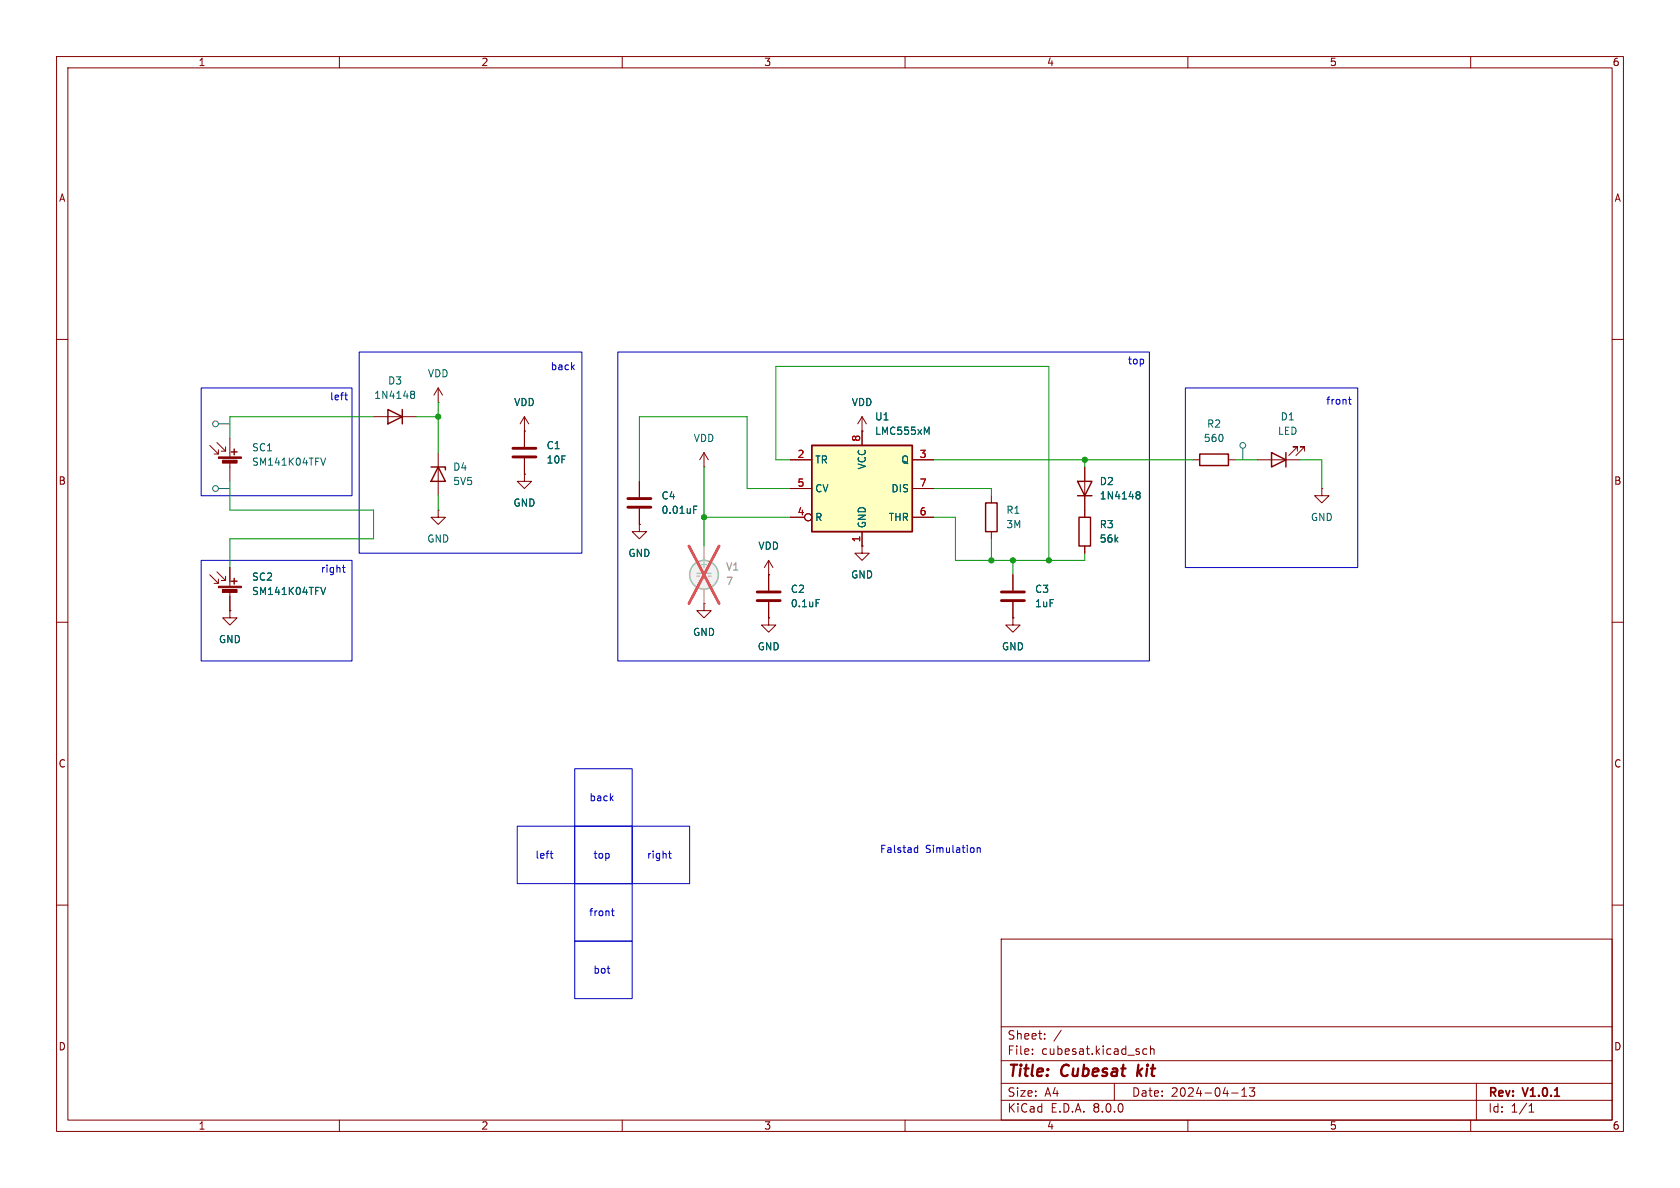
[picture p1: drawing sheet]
<svg xmlns="http://www.w3.org/2000/svg" width="297mm" height="210mm" viewBox="0 0 297 210" stroke-linecap="round" stroke-linejoin="round" font-family="sans-serif">
<g fill="none" stroke="#840000" stroke-width=".18">
<path d="M10 10h277v190h-277zM12 12h273v186h-273zM60 10v2M110 10v2M160 10v2M210 10v2M260 10v2M10 60h2M285 60h2M66 73.7h7.7M152.4 76.2h.1M152.4 73.7l-.8 1.2"/>
<path d="M152.4 73.7v2.5M152.4 73.7l.8 1.2M77.5 90.2v1.2h1.2l-1.2 1.3-1.3-1.3h1.3M77.5 90.2h.1M77.5 80v7.6M92.7 83.8v1.3h1.3l-1.3 1.3-1.3-1.3h1.3M92.7 83.8h.1M113 92.7v1.3h1.3l-1.3 1.3-1.2-1.3h1.2M113 92.7h.1M135.9 99.1l-.8 1.2M135.9 99.1v5.3M135.9 99.1l.8 1.2"/>
<path d="M152.4 96.5v1.3h1.3l-1.3 1.3-1.3-1.3h1.3M152.4 96.5h.1M10 110h2M37.1 101.6l1.5 1.5M38.4 101.1l1.5 1.5M38.6 102.4v.7h-.8M39.9 101.9v.7h-.8M40.6 108v1.2h1.3l-1.3 1.3-1.2-1.3h1.2M40.6 108h.1M40.6 100.3v3.3M40.6 104.6v3.4M135.9 101.6h.1"/>
<path d="M135.9 109.2v1.3h1.3l-1.3 1.3-1.3-1.3h1.3M135.9 109.2h.1M135.9 106.4v2.8M285 110h2M10 160h2M285 160h2M177 166h108v32h-108zM60 198v2M110 198v2M160 198v2M177 194.5h108M177 191.5h108"/>
<path d="M177 187.5h108M177 181.5h108M182.5 186.3v.1M182.5 185.5v.1M184.7 183.6v.1M184.7 182.8v.1M187.6 182.1l-1.3 2M197 191.5v3M202.7 185.5l-.4-.1-.3 .3v.4l.2 .2h.5M203.4 185.5l.2-.1 .4 .1v.9M203.4 184.9v1.5M210 198v2"/>
<path d="M217.7 193.2h1.2M219.5 193.8h.9M219.5 192.7l.5-.4v1.5M220.9 192.3h.9l-.5 .6 .4 .1v.7l-.2 .1h-.4l-.2-.1M260 198v2M261 191.5v6.5M270.3 196.6h.9M270.3 195.5l.4-.4v1.5"/>
</g>
<path d="M201.3 188.2l-.3 2M201.9 188.9l-.8 .7" fill="none" stroke="#840000" stroke-width=".4"/>
<path d="M133.9 106.2h4M133.9 104.6h4" fill="none" stroke="#840000" stroke-width=".51"/>
<path d="M72.7 69.6l.1 .1M72.7 69.2h.4l.1 .1 .1 .2-.2 .2M72.8 69.7h.3M72.8 69.7l-.1 .1M73.1 69.7l.2 .2-.1 .4-.1 .1h-.4M56.7 103.8l.4 1.3 .5-1.3M144.3 106h.6" fill="none" stroke="#006464" stroke-width=".18"/>
<g fill="#840000" stroke="#840000" stroke-width=".18">
<path d="M38.6 103.6h4.1v.3h-4.1z"/>
<path d="M39.3 104.2h2.6v.5h-2.6z"/>
</g>
<path d="M68.6 72.4l2.5 1.3-2.5 1.2zM71.1 72.4v2.5M76.2 82.6h2.5v.5M77.5 82.6l1.2 2.5h-2.5zM40.9 102.7h1M41.4 102.2v1.1" fill="none" stroke="#840000" stroke-width=".25"/>
<circle cx="124.5" cy="101.6" r="2.54" fill="#f0f0f0" stroke="#f0f0f0" stroke-width=".18"/>
<path d="M124.5 96.5v2.6M123.2 101.3h2.5M123.2 101.9h.5M124.2 101.9h.5M124.5 104.1v2.6M125.2 101.9h.5" fill="none" stroke="#a1a1a1" stroke-width=".18"/>
<circle cx="124.5" cy="101.6" r="2.54" fill="none" stroke="#a1a1a1" stroke-width=".25"/>
<path d="M121.8 96.5l5.3 10.2M127.1 96.5l-5.3 10.2" fill="none" stroke="#e65255" stroke-width=".46"/>
<path d="M143.5 78.7h17.8v15.3h-17.8z" fill="#ffffc2"/>
<path d="M40.9 79.9h1M41.4 79.4v1M143.5 78.7h17.8v15.3h-17.8zM174.2 88.9h2.1v5.1h-2.1zM190.5 85.1h2.5l-1.2 2.5zM190.5 87.6h2.5M190.8 91.4h2v5.1h-2zM212.1 80.3h5.1v2h-5.1zM224.8 80l2.5 1.3-2.5 1.3zM227.3 80v2.6" fill="none" stroke="#840000" stroke-width=".25"/>
<g fill="none" stroke="#840000" stroke-width=".18">
<path d="M37.1 78.7l1.5 1.6M38.4 78.2l1.5 1.6M38.6 79.5v.8h-.8M39.9 79v.8h-.8M40.6 77.5v3.3M77.5 71.1h.1M77.5 68.6l-.8 1.3M77.5 68.6v2.5M77.5 68.6l.7 1.3M92.7 76.2h.1M92.7 73.7v5.3M92.7 73.7l-.8 1.2"/>
<path d="M92.7 73.7l.8 1.2M152.4 76.2h.1M152.4 76.2v2.5M229.4 79.8v-.8h-.8h.8l-1.6 1.5M230.6 79.8v-.8h-.7h.7l-1.5 1.5M40.6 81.8v3.3M92.7 83.8h.1M92.7 81v2.8M113 92.7h.1M113 85.1v2.8M113 89.9v2.8M124.5 82.6h.1"/>
<path d="M124.5 80l-.8 1.3M124.5 80v2.6M124.5 80l.7 1.3M139.7 81.3h3.8M139.7 91.4h2.5M139.7 86.4h3.8M152.4 96.5h.1M152.4 94v2.5M161.3 81.3h3.8M161.3 91.4h3.8M161.3 86.4h3.8M175.3 87.6v1.3"/>
<path d="M175.3 94v1.3M191.8 82.6v8.8M191.8 96.5v1.3M210.8 81.3h1.3M217.2 81.3h1.2M222.2 81.3h7.7M233.7 86.4v1.2h1.2l-1.2 1.3-1.3-1.3h1.3M233.7 86.4h.1M40.6 108h.1M40.6 100.3v2.6M40.6 105.4v2.6M124.5 106.7v1.3h1.2l-1.2 1.2-1.3-1.2h1.3"/>
<path d="M124.5 106.7h.1M135.9 109.2h.1M135.9 101.6h.1M135.9 101.6v2.8M135.9 106.4v2.8M179.1 109.2v1.3h1.2l-1.2 1.3-1.3-1.3h1.3M179.1 109.2h.1M179.1 101.6v2.8M179.1 106.4v2.8"/>
<circle cx="142.9" cy="91.4" r=".63"/>
</g>
<path d="M163.8 76.4l.5-.9v1.3M56.7 81l.4 1.2 .5-1.2M122.6 90.1h.5M122.6 89.5h.6M201 87.4l.1 .1M201 87l.3-.1 .2 .2 .1 .1-.3 .3M201.1 87.5h.2M201.1 87.5h-.1M201.3 87.5l.3 .2-.1 .4-.2 .1-.3-.1M56.7 103.8l.4 1.3 .5-1.3M144.3 106h.6" fill="none" stroke="#006464" stroke-width=".18"/>
<g fill="#840000" stroke="#840000" stroke-width=".18">
<path d="M38.6 80.8h4.1v.2h-4.1z"/>
<path d="M39.3 81.4h2.6v.5h-2.6z"/>
</g>
<path d="M90.7 79.2h4M90.7 80.8h4M111 89.7h4.1M111 88.1h4.1M177 106.2h4.1M177 104.6h4.1" fill="none" stroke="#840000" stroke-width=".51"/>
<g fill="none" stroke="#484848" stroke-width=".18">
<path d="M38.6 74.9h2M219.7 79.2v2.1M38.6 86.4h2"/>
<circle cx="38.1" cy="74.9" r=".51"/>
<circle cx="219.7" cy="78.7" r=".51"/>
<circle cx="38.1" cy="86.4" r=".51"/>
</g>
<g fill="none" stroke="#0000c2" stroke-width=".18">
<path d="M35.6 68.6h26.6v19h-26.6zM60.9 69.8h.5M61.1 70.5l.3 .2M63.5 62.2h39.4v35.6h-39.4zM109.2 62.2h94v54.6h-94zM209.5 68.6h30.5v31.7h-30.5zM238.4 70.6h.5M238.6 70.2v1.1l.3 .1M35.6 99.1h26.6v17.7h-26.6zM60.7 99.9v1.1l.3 .2M60.5 100.3h.5M101.6 135.9h10.2v10.2h-10.2z"/>
<path d="M91.4 146.1h10.2v10.1h-10.2zM97.3 150.9h.4M97.4 151.5l.3 .2M101.6 146.1h10.2v10.1h-10.2zM101.6 156.2h10.2v10.2h-10.2zM111.8 146.1h10.1v10.1h-10.1zM118.2 150.9h.5M118.4 150.4v1.1l.3 .2M161.7 150.6h.5M161.7 149.9h.5M162.2 149.4v1.3M172.8 150l.1-.1h.3l.1 .8"/>
<path d="M172.8 149.9v.8M101.6 166.4h10.2v10.1h-10.2zM108.1 161h.5M108.3 160.6v1.1l.3 .2"/>
</g>
<g fill="none" stroke="#009600" stroke-width=".18">
<path d="M66 73.7h-25.4v3.8M73.7 73.7h3.8M77.5 71.1v8.9M40.6 85.1v5.1h25.4v5.1h-25.4v5M77.5 87.6v2.6M113 85.1v-11.4h19.1v12.7h7.6M124.5 91.4h15.2M124.5 82.6v13.9M139.7 81.3h-2.5v-16.5h48.2v34.3M165.1 81.3h45.7M165.1 86.4h10.2v1.2M165.1 91.4h3.8v7.7h22.9v-1.3"/>
<path d="M175.3 95.3v3.8M179.1 99.1v2.5M191.8 81.3v1.3M218.4 81.3h3.8M229.9 81.3h3.8v5.1"/>
</g>
<path d="M124.5 96.5v2.6M124.5 104.1v2.6" fill="none" stroke="#a1a1a1" stroke-width=".18"/>
<path d="M121.8 96.5l5.3 10.2M127.1 96.5l-5.3 10.2" fill="none" stroke="#e65255" stroke-width=".46"/>
<g fill="#009600" stroke="#009600" stroke-width=".18">
<circle cx="77.5" cy="73.7" r=".46"/>
<circle cx="175.3" cy="99.1" r=".46"/>
<circle cx="185.4" cy="99.1" r=".46"/>
<circle cx="191.8" cy="81.3" r=".46"/>
<circle cx="179.1" cy="99.1" r=".46"/>
<circle cx="124.5" cy="91.4" r=".46"/>
</g>
<g font-size="2.8" fill="#840000">
<text x="178" y="190.9">Title:</text>
<text x="187.7" y="190.9">Cubesat</text>
<text x="201.9" y="190.9">kit</text>
</g>
<g font-size="2.1" fill="#840000">
<text x="178" y="184">Sheet:</text>
<text x="178" y="186.7">File:</text>
<text x="184.1" y="186.7">cubesat.kicad_sch</text>
<text x="178" y="196.9">KiCad</text>
<text x="178" y="194.1">Size:</text>
<text x="184.7" y="194.1">A4</text>
<text x="185.7" y="196.9">E.D.A.</text>
<text x="193.3" y="196.9">8.0.0</text>
<text x="200" y="194.1">Date:</text>
<text x="207" y="194.1">2024-04-13</text>
<text x="263" y="194.3">Rev:</text>
<text x="263" y="196.9">Id:</text>
<text x="267.1" y="196.9">1/1</text>
<text x="269.4" y="194.3">V1.0.1</text>
</g>
<g font-size="1.8" fill="#840000">
<text x="35" y="11.9">1</text>
<text x="85" y="11.9">2</text>
<text x="135" y="11.9">3</text>
<text x="185" y="11.9">4</text>
<text x="235" y="11.9">5</text>
<text x="285" y="11.9">6</text>
<text x="10.3" y="35.9">A</text>
<text x="285.3" y="35.9">A</text>
<text x="10.3" y="85.9">B</text>
<text x="285.3" y="85.9">B</text>
<text x="10.3" y="135.9">C</text>
<text x="285.3" y="135.9">C</text>
<text x="10.3" y="185.9">D</text>
<text x="285.3" y="185.9">D</text>
<text x="35" y="199.9">1</text>
<text x="85" y="199.9">2</text>
<text x="135" y="199.9">3</text>
<text x="185" y="199.9">4</text>
<text x="235" y="199.9">5</text>
<text x="285" y="199.9">6</text>
</g>
<g font-size="1.8" fill="#0000c2">
<text x="97.3" y="65.6">back</text>
<text x="199.3" y="64.6">top</text>
<text x="58.2" y="71">left</text>
<text x="234.4" y="71.7">front</text>
<text x="56.6" y="101.5">right</text>
<text x="104.1" y="141.8">back</text>
<text x="94.6" y="152">left</text>
<text x="104.8" y="152">top</text>
<text x="114.3" y="152">right</text>
<text x="155.5" y="151">Falstad</text>
<text x="163.6" y="151">Simulation</text>
<text x="104.1" y="162.2">front</text>
<text x="104.8" y="172.3">bot</text>
</g>
<g font-size="1.8" fill="#006464">
<text x="66.1" y="70.7">1N4148</text>
<text x="68.5" y="68.2">D3</text>
<text x="75.6" y="66.9">VDD</text>
<text x="90.8" y="72">VDD</text>
<text x="150.5" y="72">VDD</text>
<text x="154.6" y="74.5">U1</text>
<text x="154.6" y="77.1">LMC555xM</text>
<text x="213.3" y="75.8">R2</text>
<text x="225.8" y="77.1">LED</text>
<text x="226.3" y="74.5">D1</text>
<text x="44.5" y="80">SC1</text>
<text x="44.5" y="82.5">SM141K04TFV</text>
<text x="80" y="83.4">D4</text>
<text x="96.5" y="79.6">C1</text>
<text x="96.5" y="82.1">10F</text>
<text x="122.5" y="78.3">VDD</text>
<text x="144" y="82.1">TR</text>
<text x="153.3" y="83.1" transform="rotate(-90 153.3 83.1)">VCC</text>
<text x="159.2" y="82.1">Q</text>
<text x="212.7" y="78.3">560</text>
<text x="80" y="86">5V5</text>
<text x="90.7" y="89.8">GND</text>
<text x="116.8" y="88.5">C4</text>
<text x="144" y="87.2">CV</text>
<text x="157.5" y="87.2">DIS</text>
<text x="194.3" y="86">D2</text>
<text x="194.3" y="88.5">1N4148</text>
<text x="116.8" y="91">0.01uF</text>
<text x="144" y="92.3">R</text>
<text x="153.3" y="93.5" transform="rotate(-90 153.3 93.5)">GND</text>
<text x="157" y="92.3">THR</text>
<text x="177.8" y="91">R1</text>
<text x="177.8" y="93.6">3M</text>
<text x="194.3" y="93.6">R3</text>
<text x="231.6" y="92.3">GND</text>
<text x="75.4" y="96.1">GND</text>
<text x="111" y="98.7">GND</text>
<text x="134" y="97.4">VDD</text>
<text x="194.3" y="96.1">56k</text>
<text x="44.5" y="102.8">SC2</text>
<text x="44.5" y="105.4">SM141K04TFV</text>
<text x="139.7" y="105">C2</text>
<text x="139.7" y="107.5">0.1uF</text>
<text x="150.4" y="102.5">GND</text>
<text x="182.9" y="105">C3</text>
<text x="182.9" y="107.5">1uF</text>
<text x="38.6" y="113.9">GND</text>
<text x="122.4" y="112.6">GND</text>
<text x="133.9" y="115.2">GND</text>
<text x="177" y="115.2">GND</text>
</g>
<g font-size="1.8" fill="#a90000">
<text x="140.9" y="81">2</text>
<text x="152.1" y="78.2" transform="rotate(-90 152.1 78.2)">8</text>
<text x="162.5" y="81">3</text>
<text x="140.9" y="86.1">5</text>
<text x="162.5" y="86.1">7</text>
<text x="140.9" y="91.2">4</text>
<text x="152.1" y="96" transform="rotate(-90 152.1 96)">1</text>
<text x="162.5" y="91.2">6</text>
</g>
<text font-size="1.8" fill="#a1a1a1" x="123.6" y="100.6">+</text>
<g font-size="1.8" fill="#989898">
<text x="128.3" y="101.1">V1</text>
<text x="128.3" y="103.6">7</text>
</g>
</svg>
